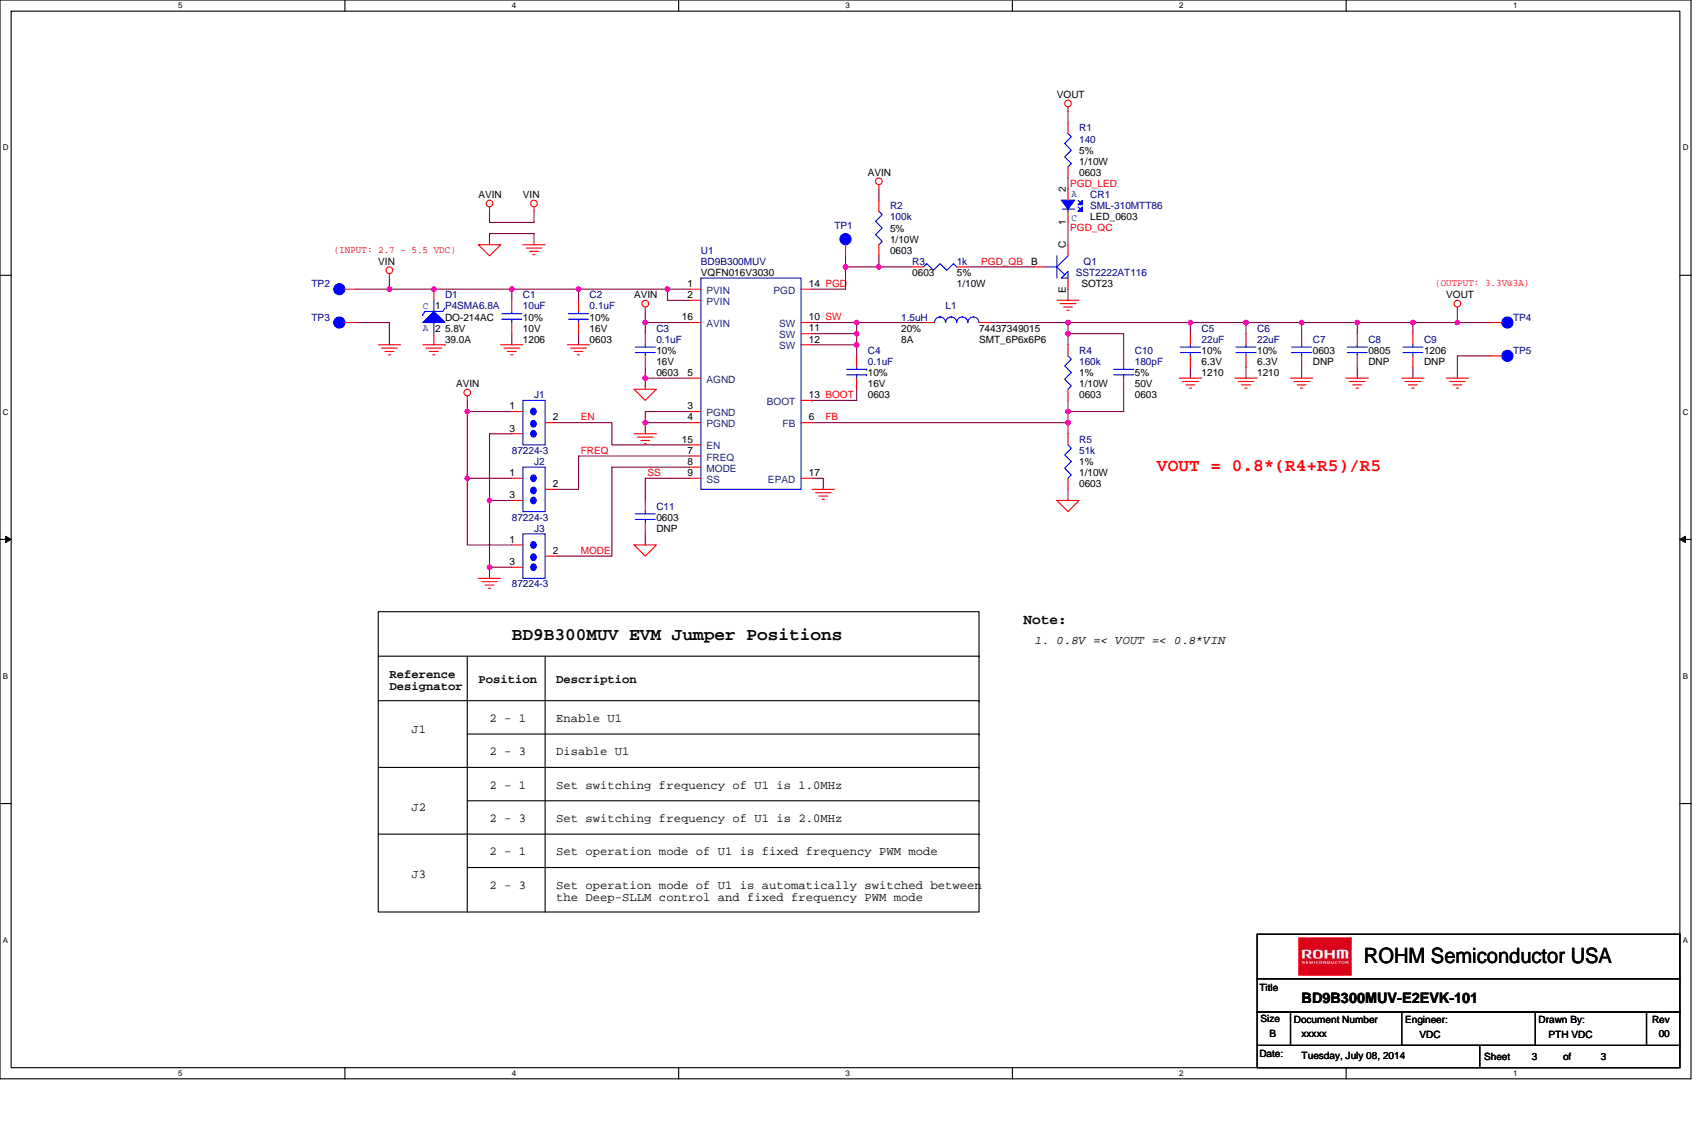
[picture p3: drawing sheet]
# OrCAD Capture schematic BD9B300MUV-E2EVK-101_SCH_REV00_2014-07-08.dsn

## Sheets
1 P01: TITLE & REV. HISTORY: title: TITLE & REVISION HISTORY; rev: 00; note: xxxxx
2 P02: PAGE INDEX: title: PAGE INDEX
3 P03: BD9B300MUV-E2EVK-101: size B; title: BD9B300MUV-E2EVK-101

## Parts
C1  10uF  [C1206]
C2  0.1uF  [C0603]
C3  0.1uF  [C0603]
C4  0.1uF  [C0603]
C5  22uF  [C1210]
C6  22uF  [C1210]
C7  TBD  [C0603]
C8  TBD  [C0805]
C9  TBD  [C1206]
C10  180pF  [C0603]
C11  TBD  [C0603]
CR1  SML-310MTT86  [LED_0603]
D1  P4SMA6.8A  [DO-214AC]
J1  87224-3  [HDR_THVT_1X3_100]
J2  87224-3  [HDR_THVT_1X3_100]
J3  87224-3  [HDR_THVT_1X3_100]
L1  1.5uH  [SMT_6P6x6P6]
Q1  SST2222AT116  [SOT23_BEC]
R1  140  [R0603]
R2  100k  [R0603]
R3  1k  [R0603]
R4  160k  [R0603]
R5  51k  [R0603]
TP1  TP_TH_63MIL_RED  [TP_TH]
TP2  TP_TH_63MIL_RED  [TP_TH]
TP3  TP_TH_63MIL_BLK  [TP_TH]
TP4  TP_TH_63MIL_RED  [TP_TH]
TP5  TP_TH_63MIL_BLK  [TP_TH]
U1  BD9B300MUV  [VQFN016V3030]

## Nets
AGND: C1.2 C2.2 C3.2 C5.2 C6.2 C7.2 C8.2 C9.2 C11.2 D1.2(A) J1.3 J2.3 J3.3 Q1.E(2) R5.2 TP3.1 TP5.1 U1.3(PGND) U1.4(PGND) U1.5(AGND) U1.17(EPAD)
AVIN: C1.1 C2.1 C3.1 D1.1(C) J1.1 J2.1 J3.1 R2.1 TP2.1 U1.1(PVIN) U1.2(PVIN) U1.16(AVIN)
BOOT: C4.2 U1.13(BOOT)
EN: J1.2 U1.15(EN)
FB: C10.2 R4.2 R5.1 U1.6(FB)
FREQ: J2.2 U1.7(FREQ)
MODE: J3.2 U1.8(MODE)
PGD: R2.2 R3.1 TP1.1 U1.14(PGD)
PGD_LED: CR1.2(A) R1.2
PGD_QB: Q1.B(1) R3.2
PGD_QC: CR1.1(C) Q1.C(3)
SS: C11.1 U1.9(SS)
SW: C4.1 L1.1 U1.10(SW) U1.11(SW) U1.12(SW)
VOUT: C5.1 C6.1 C7.1 C8.1 C9.1 C10.1 L1.2 R1.1 R4.1 TP4.1

## Notes on the sheets
sheet 1
- ROHM
- BD9B300MUV EVALUATION BOARD
- Revision History
- (preliminary)
- REVISION
- DATE
- COMMENT
- Rev 00
- 2014-06-20
- Initial release
sheet 2
- PAGE
- PAGE CONTENT
- 01
- TITLE & REV. HISTORY
- 02
- PAGE INDEX
- 03
- BD9B300MUV-E2EVK-101
sheet 3
- (INPUT: 2.7 - 5.5 VDC)
- (OUTPUT: 3.3V@3A)
- VOUT = 0.8*(R4+R5)/R5
- Note:
- BD9B300MUV EVM Jumper Positions
- 1. 0.8V =< VOUT =< 0.8*VIN
- Reference
  Designator
- Position
- Description
- 2 - 1
- Enable U1
- J1
- 2 - 3
- Disable U1
- 2 - 1
- Set switching frequency of U1 is 1.0MHz
- J2
- 2 - 3
- Set switching frequency of U1 is 2.0MHz
- 2 - 1
- Set operation mode of U1 is fixed frequency PWM mode
- J3
- 2 - 3
- Set operation mode of U1 is automatically switched between
  the Deep-SLLM control and fixed frequency PWM mode
